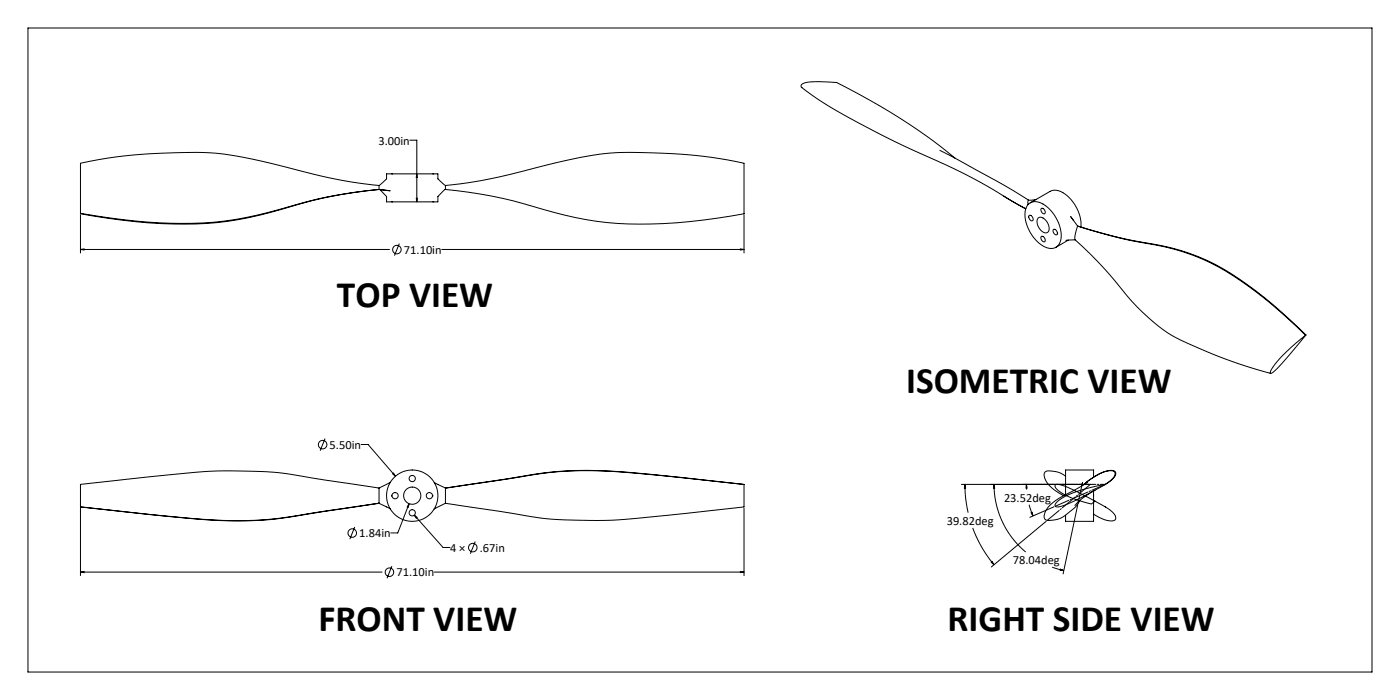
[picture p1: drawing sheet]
<svg xmlns="http://www.w3.org/2000/svg" width="1270mm" height="635mm" viewBox="0 0 1270 635" stroke-linecap="round" stroke-linejoin="round" font-family="sans-serif">
<g fill="none" stroke="#000" stroke-width=".91">
<path d="M25 25h1220v585h-1220zM727 80l23 15 26 15 35 18 63 29 21 12 16 9M727 79a2.4 2.4 0 0 1 0-2 2.4 2.4 0 0 1 3-2 90 90 0 0 1 29 0 546 546 0 0 1 107 68M372 127h6v56M853 136l56 31 24 15M355 158h.1M378 158l1 3h-1zM393 158h.1M344 168l7-6v-4h46v4l7 6M344 168l-34-4-42-10a363 363 0 0 0-88-16 503 503 0 0 0-107 10v45M344 172a449 449 0 0 0-99 21 315 315 0 0 1-123 8l-25-3-24-5M344 168v4"/>
<path d="M344 172a424 424 0 0 0-93 19 315 315 0 0 1-125 10l-27-3-26-5M344 172h.1M344 172l10 1-9-1M378 180h1l-1 3zM404 168l20-2 17-3 43-10a367 367 0 0 1 73-14l21-1a443 443 0 0 1 97 10v46a427 427 0 0 1-134 7 558 558 0 0 1-75-19l-30-6-32-4M404 172l-7 6v5h-46v-5l-7-6M404 168v4M911 178l20 11zM73 195v34M355 183h.1M393 183h.1M675 195v34"/>
<path d="M933 182l-1 1 1 3M933 196v1M933 185a12 12 0 0 1 17 3 33 33 0 0 1 12 32 10 10 0 0 1-16 3 34 34 0 0 1-16-33zM934 196a2.8 2.8 0 0 1 3 1 2.8 2.8 0 0 1-1 3l-2-1zM935 184l18-10a15 15 0 0 1 17 5 35 35 0 0 1 10 27M940 181l-7 1M942 198a8 8 0 0 1 9 7 4 4 0 0 1-1 6 4 4 0 0 1-5-2 9 9 0 0 1-3-11zM944 189a2.8 2.8 0 0 1 4 2 2.8 2.8 0 0 1-1 3l-2-2zM974 200l-3-3 7 8M945 214a3 3 0 0 1 3 2 3 3 0 0 1-1 3h-1l-1-1-1-2zM956 208a3 3 0 0 1 3 2 3 3 0 0 1-1 3h-1l-1-2-1-1zM959 211v1"/>
<path d="M969 218l-11 6M975 218h-8M977 205a20 20 0 0 0-2 12l9 8a415 415 0 0 1 42 47l6 7a178 178 0 0 0 34 27l4 2a506 506 0 0 0 83 31M977 205a495 495 0 0 0 80 19 201 201 0 0 1 83 41l21 17 23 22M978 205a472 472 0 0 0 76 18 196 196 0 0 1 85 41l24 19 15 14 6 7M978 205h-1M73 226h3v1zM73 226h280M362 221l-4 11M401 226h274M672 226h3l-3 1zM1164 322l20-18a244 244 0 0 1-30 34l-1 1a6 6 0 0 1 2-6z"/>
<path d="M295 398l-5 11M328 403h6l25 29M354 438l-10 5M356 430l1-1 2 3zM394 438l10 5M675 439v21l-63 7a592 592 0 0 1-69 5h-1a360 360 0 0 1-76-6l-62-9M675 439l-49-5a805 805 0 0 0-104-7l-28 2-90 14M675 439l-62-6a616 616 0 0 0-106-5l-19 2-84 13M675 439h.1M872 439h116M875 439l1 4h-1zM875 439l1 13 2 13"/>
<path d="M902 439v4h-1zM902 439l1 17 3 10 4 8 8 14 5 6 7 7M931 439l1 4h-1zM931 439v5M967 432a22 22 0 0 0-19-4 9 9 0 0 0 2 10 43 43 0 0 0 15 12M982 438l-1 3M987 438l-22 12a30 30 0 0 0-17 16 4 4 0 0 0 0 5 4 4 0 0 0 5 1h1a22 22 0 0 0 15-7l1-1a25 25 0 0 0 9-10M992 433v-7h-25v23M1003 439a16 16 0 0 0 9-10 4 4 0 0 0-6-2 52 52 0 0 0-23 13 45 45 0 0 1 25-13 3 3 0 0 1 3 2 3 3 0 0 1-1 4l-3 4-5 2M1003 439a237 237 0 0 1-42 21h-1a2.1 2.1 0 0 1-3-1 2.1 2.1 0 0 1 1-3 54 54 0 0 1 26-12l18-5M1003 439h-1M73 460h.1"/>
<path d="M344 443l-62-10a387 387 0 0 0-79-6 1595 1595 0 0 0-130 13v20M344 457l10 5M344 457l-42 6a578 578 0 0 1-76 9 874 874 0 0 1-117-8l-36-4M344 443v13M344 456l-36 6a863 863 0 0 1-76 10 706 706 0 0 1-106-6l-53-6M344 456v1M355 449v1M371 457l-1 3h-1zM371 457l-10 26h-7M393 449v1M404 457l-10 5M404 443v14"/>
<path d="M404 443h.1M934 458l3 10M956 460l-22 9M978 458l-14 63M992 454l1 1-3 2a68 68 0 0 1-32-14 2.1 2.1 0 0 1-1-2 2.1 2.1 0 0 1 3-2l1 1a235 235 0 0 1 47 24l3 3a3 3 0 0 1 1 4 3 3 0 0 1-4 2l-6-2-10-5M992 445v28h-25v-6M992 449v1M993 445l-15 10-3 4M73 461v61M322 478l-5 11M376 467l2 2v1zM376 467l26 30h6"/>
<path d="M675 461v61M882 479l1 3a114 114 0 0 0 19 30M935 465h1l1 3zM949 473l-50 41M431 491l-4 11M73 519l3-1v1zM73 519h274M355 514l-4 11M394 519h281M672 518l3 1h-3zM899 510l1-1 2 3zM954 515l11 3"/>
<path d="M962 516l3 2-3-1z"/>
<circle cx="360" cy="226" r="4"/>
<circle cx="293" cy="403" r="4"/>
<circle cx="374" cy="434" r="2.8"/>
<circle cx="358" cy="450" r="2.8"/>
<circle cx="374" cy="450" r="8"/>
<circle cx="374" cy="450" r="23"/>
<circle cx="390" cy="450" r="2.8"/>
<circle cx="374" cy="465" r="2.8"/>
<circle cx="320" cy="484" r="4"/>
<circle cx="429" cy="497" r="4"/>
<circle cx="353" cy="519" r="4"/>
</g>
<path d="M1003 439l-46 20" fill="none" stroke="#000" stroke-width=".91" stroke-dasharray="15.2 1.3 1.3 1.3" stroke-dashoffset="1.8"/>
<path d="M1003 439h-14" fill="none" stroke="#000" stroke-width=".91" stroke-dasharray="15.2 1.3 1.3 1.3" stroke-dashoffset="10.3"/>
<path d="M989 439h-10" fill="none" stroke="#000" stroke-width=".91" stroke-dasharray="15.2 1.3 1.3 1.3" stroke-dashoffset="12.1"/>
<path d="M989 439l-39 33" fill="none" stroke="#000" stroke-width=".91" stroke-dasharray="15.2 1.3 1.3 1.3" stroke-dashoffset="1.2"/>
<path d="M982 439l-4 18" fill="none" stroke="#000" stroke-width=".91" stroke-dasharray="15.2 1.3 1.3 1.3" stroke-dashoffset="8.4"/>
<g fill="#000">
<path d="M931 439l1 4h-1zM935 465h1l1 3zM875 439l1 4h-1zM899 510l1-1 2 3zM902 439v4h-1zM962 516l3 2-3-1z"/>
<path d="M371 457l-2 3h1zM356 430l3 2-2-3zM376 467l2 3v-1zM73 519l3-1v1zM672 518l3 1h-3zM378 158l1 3h-1zM378 180h1l-1 3zM73 226h3v1zM672 226h3l-3 1z"/>
</g>
<g font-size="33.9">
<text x="306" y="279">TOP VIEW</text>
<text x="822" y="356">ISOMETRIC VIEW</text>
<text x="289" y="572">FRONT VIEW</text>
<text x="860" y="572">RIGHT SIDE VIEW</text>
</g>
<g font-size="11.3">
<text x="343" y="131">3.00in</text>
<text x="366" y="230">71.10in</text>
<text x="299" y="407">5.50in</text>
<text x="911" y="455">23.52deg</text>
<text x="859" y="476">39.82deg</text>
<text x="326" y="487">1.84in</text>
<text x="408" y="501">4 ×</text>
<text x="435" y="501">.67in</text>
<text x="919" y="512">78.04deg</text>
<text x="360" y="523">71.10in</text>
</g>
</svg>
